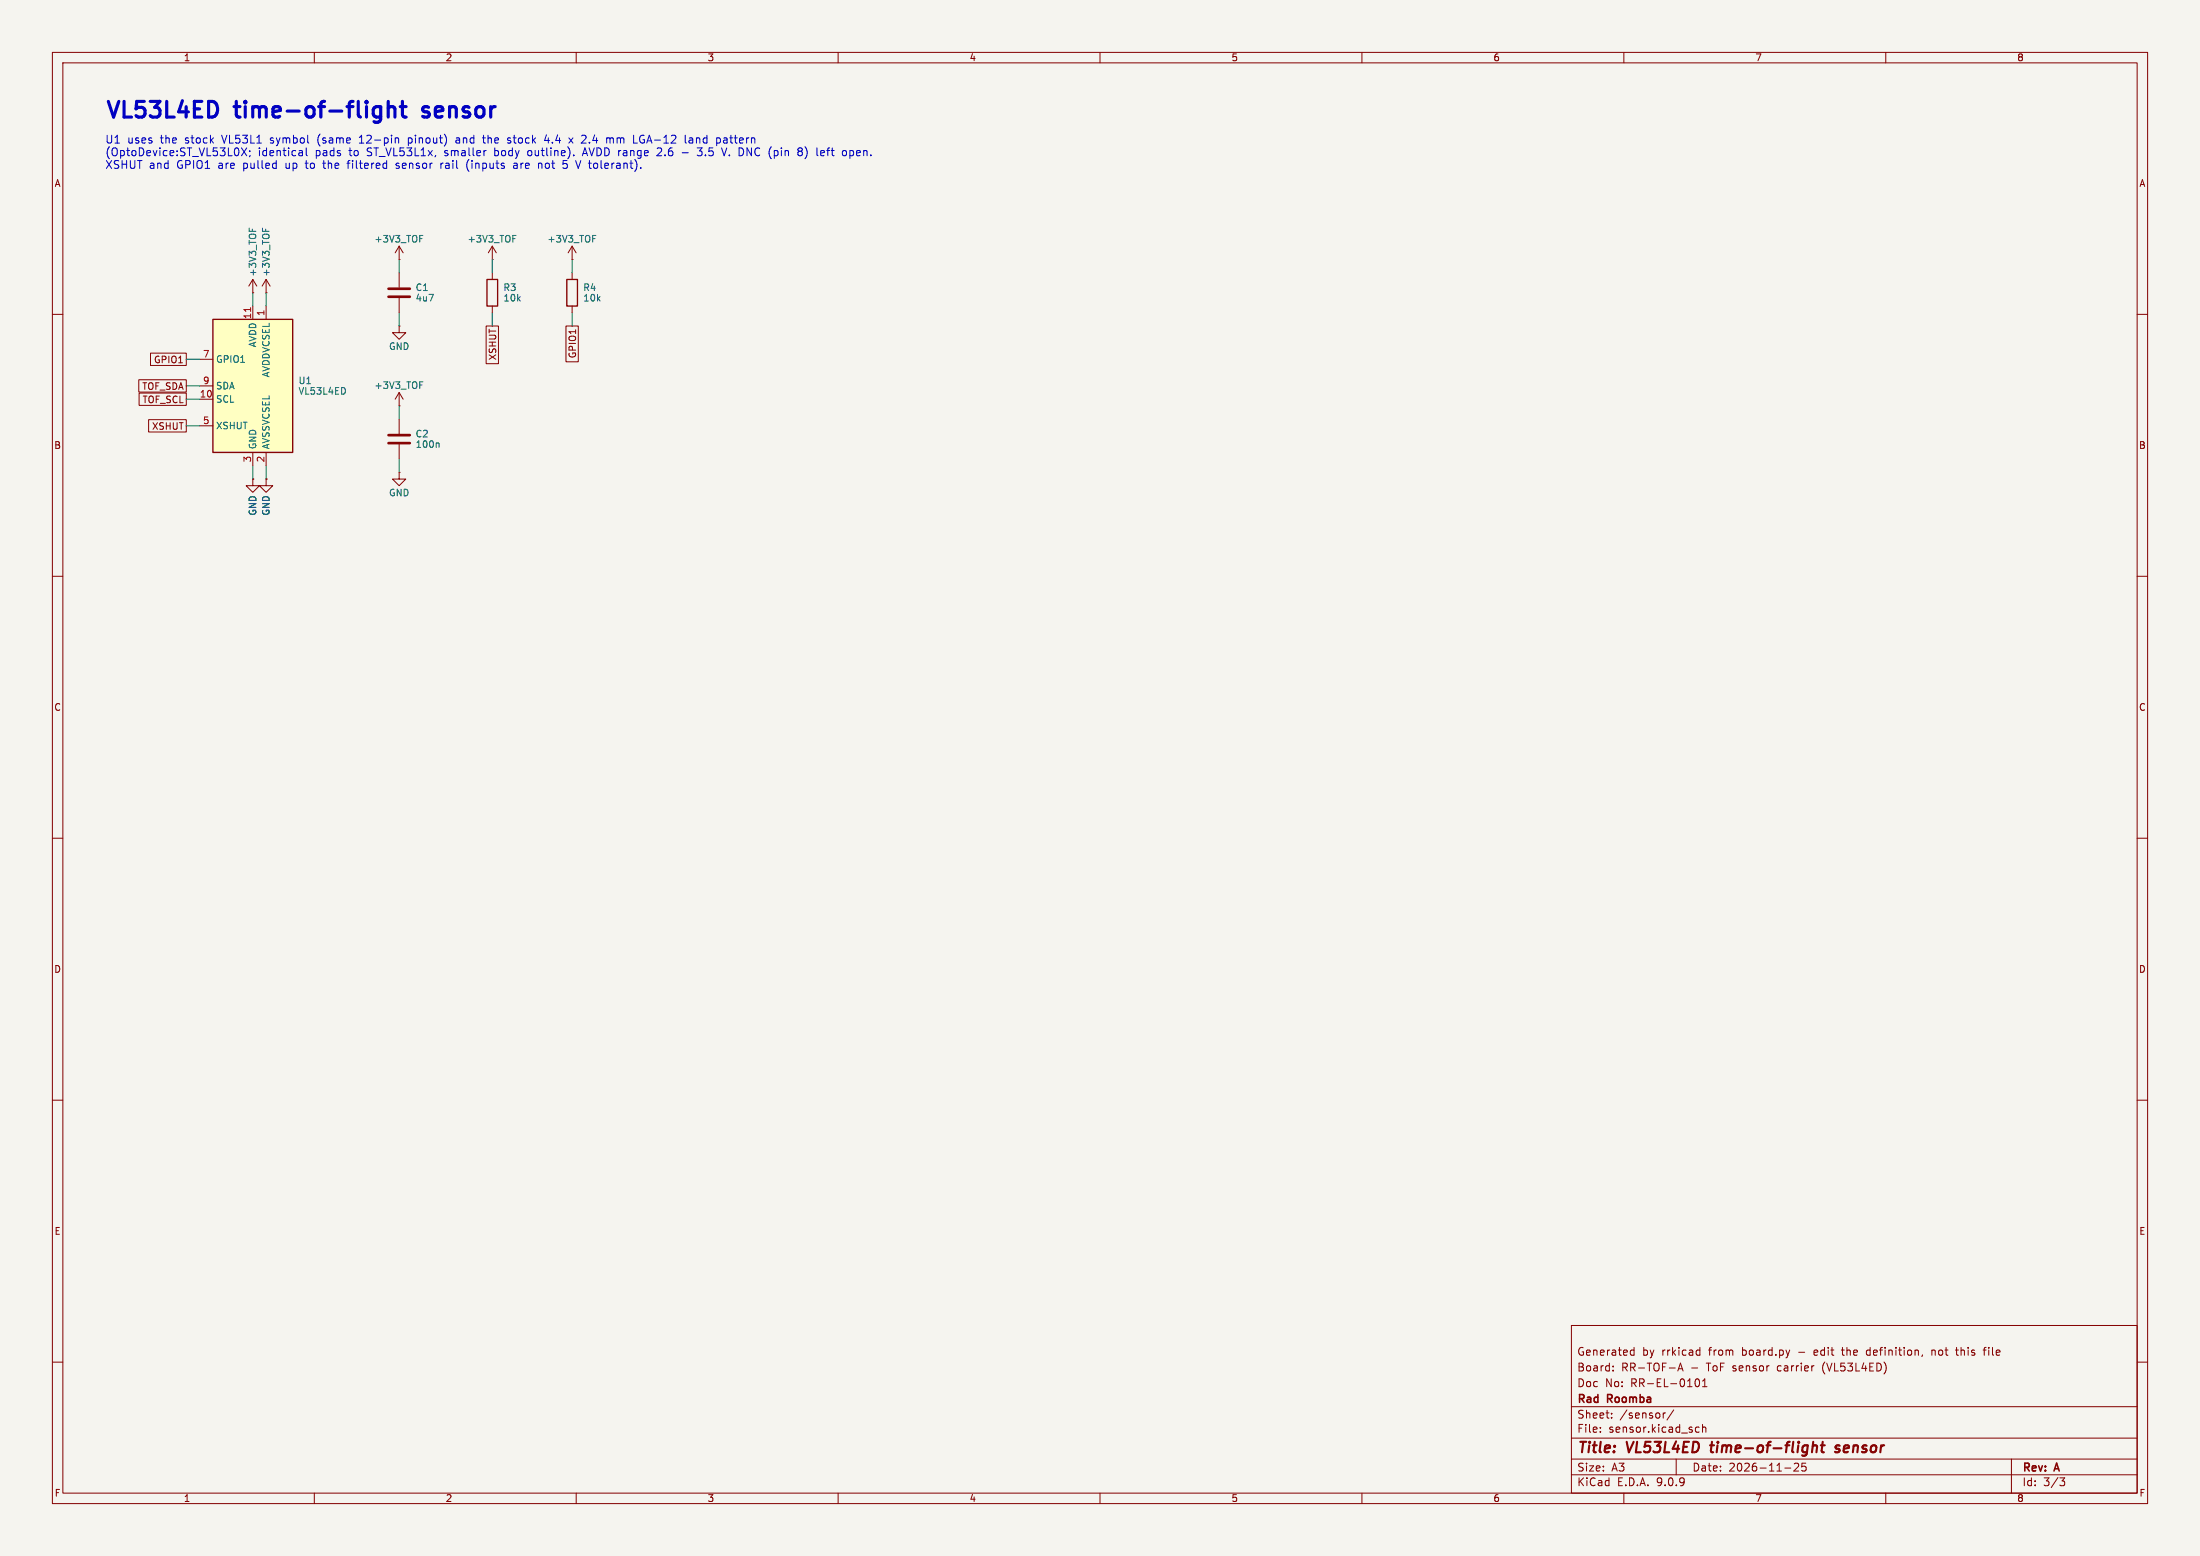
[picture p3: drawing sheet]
<svg xmlns="http://www.w3.org/2000/svg" width="420mm" height="297mm" viewBox="0 0 420 297" stroke-linecap="round" stroke-linejoin="round" font-family="sans-serif">
<path d="M0 0h420v297h-420z" fill="#f5f4ef" stroke="#f5f4ef" stroke-width=".19"/>
<g fill="none" stroke="#840000" stroke-width=".19">
<path d="M10 10h400v277h-400zM12 12h396v273h-396zM60 10v2M110 10v2M160 10v2M210 10v2M260 10v2M310 10v2M360 10v2M94 52.1v1.2M94 58.4v1.3M109.2 49.5h.1"/>
<path d="M109.2 47l-.7 1.3M109.2 47l.8 1.3M109.2 47v2.5M109.2 52.1v1.2M109.2 58.4v1.3M10 60h2M76.2 62.2v1.3h1.3l-1.3 1.3-1.3-1.3h1.3M76.2 62.2h.1M76.2 77.5h.1M76.2 74.9v2.6M76.2 74.9l-.8 1.3M76.2 74.9l.8 1.3"/>
<path d="M408 60h2M76.2 90.2v1.2h1.3l-1.3 1.3-1.3-1.3h1.3M76.2 90.2h.1M76.2 80v2.8M76.2 84.8v2.8M10 110h2M408 110h2M10 160h2M408 160h2M10 210h2M408 210h2M300 253h108v32h-108z"/>
<path d="M311.4 258.6h.5M311.4 257.8h.5M311.9 257.2v1.5M324.1 257.7l.4 .1M324.5 258.6l-.4 .1M324.5 257.2v1.5M351.5 257.7h.6M356.6 257.7l-.3 .3v.4l.3 .3M367 258.6l-.1 .3M368.8 257.7v1M369.2 257.7l-.4 .1M373.3 257.7h.6"/>
<path d="M373.5 257.2v1.3l.4 .2M378.6 257.7h.6M379.2 257.2l-.4 .2v1.3M10 260h2M300 278.5h108M300 274.5h108M300 268.5h108M305.5 273.2v.2M305.5 272.5v.1M307.7 270.5v.2M307.7 269.8v.1M307.9 261.5v.2"/>
<path d="M307.9 260.8v.1M317.5 269.7v1M317.9 269.7l-.2 .1-.2 .2M319.5 269.1l-1.3 1.9M320 278.5v3M320.3 261.7l.5-1.5 .5 1.5M320.4 261.3h.8M323.7 263.3l.2-.1a.8 .8 0 0 1 .6 .7 .8 .8 0 0 1-.6 .8l-.2-.2-.1-.4zM323.8 273.3h.6M323.8 272.5h.6M325 272.5l.2-.1 .4 .1 .1 .9M325 271.9v1.5"/>
<path d="M325 264.7h.9M325 263.6l.4-.4v1.5M343.3 279.4v.5l-.9 .9h1M344 279.3l-.1 .7 .3-.1h.5l.1 .6-.3 .3-.6-.2M384 278.5v6.5M408 260h2M60 285v2M110 285v2M160 285v2M210 285v2M260 285v2M300 281.5h108"/>
<path d="M310 285v2M340.7 280.2h1.2M360 285v2M393.2 282.1h1l-.5 .6 .4 .1 .1 .5-.3 .3h-.5"/>
</g>
<path d="M326.5 275.9h.7M326.8 275.2l-.2 1.7 .3 .3M346 276.1a.49 .49 0 0 1 .9 .1l-.1 1M346.2 275.2l-.3 2M347.6 275.9h.8M348 275.2l-.2 1.7v.2l.4 .1M351.2 276a.49 .49 0 0 0-.8 .3l.1 .1 .6 .2 .1 .3-.3 .3-.6-.1" fill="none" stroke="#840000" stroke-width=".4"/>
<path d="M113.2 44.9h.6M80.1 72.9h.6M83.6 84.6l.2 .1v.7" fill="none" stroke="#006464" stroke-width=".19"/>
<path d="M74.2 83.1h4M74.2 84.6h4" fill="none" stroke="#840000" stroke-width=".51"/>
<path d="M93 53.3h2v5.1h-2zM108.2 53.3h2v5.1h-2z" fill="none" stroke="#840000" stroke-width=".25"/>
<path d="M40.6 61h15.3v25.4h-15.3z" fill="#ffffc2"/>
<path d="M40.6 61h15.3v25.4h-15.3z" fill="none" stroke="#840000" stroke-width=".25"/>
<g fill="none" stroke="#840000" stroke-width=".19">
<path d="M48.3 55.9h.1M48.3 53.3v2.6M48.3 58.4v2.6M48.3 53.3l-.8 1.3M48.3 53.3l.7 1.3M50.8 55.9h.1M50.8 53.3v2.6M50.8 58.4v2.6M50.8 53.3l-.8 1.3M50.8 53.3l.8 1.3M76.2 49.5h.1M76.2 47v2.5"/>
<path d="M76.2 52.1v2.8M76.2 56.9v2.8M76.2 47l-.8 1.3M76.2 47l.8 1.3M94 49.5h.1M94 47l-.8 1.3M94 47l.7 1.3M94 47v2.5M26.5 72.5h9.1v2.3h-9.1zM26.6 75h9v2.4h-9zM28.7 67.4h6.9v2.4h-6.9zM38.1 68.6h2.5"/>
<path d="M38.1 73.7h2.5M38.1 76.2h2.5M92.8 62.2h2.4v7.2h-2.4zM108 62.2h2.4v6.9h-2.4zM28.4 80.1h7.2v2.4h-7.2zM38.1 81.3h2.5M48.3 91.4v1.3h1.2l-1.2 1.3-1.3-1.3h1.3M48.3 91.4h.1M48.3 86.4v2.5M50.8 91.4v1.3h1.3l-1.3 1.3-1.3-1.3h1.3M50.8 91.4h.1M50.8 86.4v2.5"/>
</g>
<path d="M47.8 58.7v.7" fill="none" stroke="#a90000" stroke-width=".19"/>
<path d="M47.6 43.5v.6M50.1 43.5v.6M80.1 44.9h.6M97.9 44.9h.6" fill="none" stroke="#006464" stroke-width=".19"/>
<path d="M74.2 55.1h4M74.2 56.6h4" fill="none" stroke="#840000" stroke-width=".51"/>
<g fill="none" stroke="#009600" stroke-width=".19">
<path d="M48.3 55.9v2.5M50.8 55.9v2.5M76.2 49.5v2.6M76.2 59.7v2.5M94 49.5v2.6M94 59.7v2.5M109.2 49.5v2.6M109.2 59.7v2.5M35.6 76.2h2.5M35.6 68.6h2.5M35.6 73.7h2.5M76.2 77.5v2.5"/>
<path d="M35.6 81.3h2.5M48.3 88.9v2.5M50.8 88.9v2.5M76.2 87.6v2.6"/>
</g>
<g fill="none" stroke="#0000c2" stroke-width=".19">
<path d="M46.1 28.2l1 1.5M47.1 28.2l-1 1.5M47.7 28.8v.1M47.7 29.7l-.1 .2M57.7 28.8v.9M57.7 29.7h-.5M57.7 29.1l-.5 .1M58.5 28.2v1.3l.2 .2M66.2 31.1h.6M66.5 30.9v1.2M68.6 27.3h.9M68.9 26l-.3 .2"/>
<path d="M75.6 32.1h.4M75.7 26.3h.2l.2 .2v.8M75.8 31.1l-.2 .3 .1 .2h.3M78 27.2l.4 .1M78 26.3v1.5M78.4 26.3l-.4 .1M84.2 31.1v1M84.6 31.1l-.3 .1-.1 .2M87.5 26.3l-.4 .1M87.6 26.7h-.4a.29 .29 0 0 0-.2 .3 .29 .29 0 0 0 .2 .3h.4M89.2 30.9a1.75 1.75 0 0 0 .3 1.8M92.1 26.3h.6"/>
<path d="M92.3 25.8v1.3l.4 .2M92.7 28.7h.1M97 26.7l.5 .2v.2l-.2 .2-.4-.1M97 26.4h.5M98.7 31.2v.9M98.7 31.5l-.5 .1a.29 .29 0 0 0-.2 .3 .29 .29 0 0 0 .2 .2h.5M100.8 28.9v.7M103.4 31.2l.1 .9M104.3 25.7l-.3 1.1h.9M104.7 26.3v1M108 31.2l.3 .3v.4l-.3 .2h-.3M108.6 26.3l.8 1"/>
<path d="M109.4 26.3l-.8 1M109.5 29.6v.1M111.1 25.9h.6M111.3 29.3h.7M111.7 28.2l-.5 1.5M116.4 26.4l.1 .1M116.5 26.5l.2-.2 .3 .1 .1 .9M116.5 26.5v.8M121 25.8v1.5M122.6 25.8a.81 .81 0 0 0-.5 .8 .81 .81 0 0 0 .5 .7M126.2 28.9l-.8 .8h.9M130.2 29.2h1.2"/>
<path d="M130.8 27.1l.2 .2M131.6 26.4h.6v.9M132.2 26.7h-.5a.29 .29 0 0 0-.2 .3 .29 .29 0 0 0 .2 .3l.5-.1M134 29.4l-.3 .3-.6-.1M134 28.2l-.5 .6 .4 .1 .1 .2M137.7 28.2l.5 1.5 .5-1.5M138.6 26.3l-.4 .1M138.7 26.7h-.4a.29 .29 0 0 0-.2 .3 .29 .29 0 0 0 .2 .3h.4M152.6 28.2l.4 .1 .2 .2-.3 .4M152.6 28.9h.3M152.9 28.9l.2 .1 .1 .4-.2 .3h-.4M153.7 28l.2 .3"/>
<path d="M153.9 30l-.2 .3M156.9 28.7l.4 .1 .1 .3-.7 .1M157.3 29.7h-.4M162.2 29.7h.5M162.2 28.7v1.5M162.7 28.7l-.5 .1"/>
</g>
<path d="M74.1 19.4v3M76.8 19.4v2.5l.2 .3 .5 .2M71.8 20.4l.9 .1M72.7 20.4v2.4a.81 .81 0 0 1-1 .6M72.7 22.2l-.9 .2M74.1 20.6a.75 .75 0 0 1 1.3 .2v1.6M76.4 20.4h1.1M80.7 22.2l.3 .2M80.8 20.5l-.1 .3 .1 .4" fill="none" stroke="#0000c2" stroke-width=".6"/>
<g font-size="4.2" fill="#0000c2">
<text x="20" y="22.8">VL53L4ED</text>
<text x="45.2" y="22.8">time-of-flight</text>
<text x="82.1" y="22.8">sensor</text>
</g>
<g font-size="2.8" fill="#840000">
<text x="301" y="277.9">Title:</text>
<text x="310.6" y="277.9">VL53L4ED</text>
<text x="327.4" y="277.9">time-of-flight</text>
<text x="352.1" y="277.9">sensor</text>
</g>
<g font-size="2.1" fill="#0000c2">
<text x="20" y="27.7">U1</text>
<text x="24.3" y="27.7">uses</text>
<text x="30.7" y="27.7">the</text>
<text x="35.5" y="27.7">stock</text>
<text x="42.7" y="27.7">VL53L1</text>
<text x="52" y="27.7">symbol</text>
<text x="61.2" y="27.7">(same</text>
<text x="69.3" y="27.7">12-pin</text>
<text x="78.8" y="27.7">pinout)</text>
<text x="88.1" y="27.7">and</text>
<text x="93.4" y="27.7">the</text>
<text x="98.2" y="27.7">stock</text>
<text x="105.5" y="27.7">4.4</text>
<text x="110.3" y="27.7">x</text>
<text x="112.8" y="27.7">2.4</text>
<text x="117.7" y="27.7">mm</text>
<text x="123" y="27.7">LGA-12</text>
<text x="133" y="27.7">land</text>
<text x="139.2" y="27.7">pattern</text>
<text x="20" y="30.1">(OptoDevice:ST_VL53L0X;</text>
<text x="20" y="32.5">XSHUT and</text>
<text x="33.8" y="32.5">GPIO1</text>
<text x="41.8" y="32.5">are</text>
<text x="46.7" y="32.5">pulled</text>
<text x="49.2" y="30.1">identical</text>
<text x="54.9" y="32.5">up</text>
<text x="58.9" y="32.5">to</text>
<text x="60.2" y="30.1">pads</text>
<text x="62.5" y="32.5">the</text>
<text x="66.8" y="30.1">to</text>
<text x="67.3" y="32.5">filtered</text>
<text x="70.3" y="30.1">ST_VL53L1x,</text>
<text x="76.6" y="32.5">sensor</text>
<text x="85.3" y="32.5">rail</text>
<text x="85.3" y="30.1">smaller</text>
<text x="90.4" y="32.5">(inputs</text>
<text x="94.9" y="30.1">body</text>
<text x="99.5" y="32.5">are</text>
<text x="101.5" y="30.1">outline).</text>
<text x="104.4" y="32.5">not</text>
<text x="109.3" y="32.5">5</text>
<text x="112" y="32.5">V tolerant).</text>
<text x="112.2" y="30.1">AVDD range</text>
<text x="126.6" y="30.1">2.6</text>
<text x="134.7" y="30.1">3.5</text>
<text x="139.5" y="30.1">V. DNC (pin</text>
<text x="154.4" y="30.1">8)</text>
<text x="158.2" y="30.1">left</text>
<text x="163.3" y="30.1">open.</text>
</g>
<g font-size="2.1" fill="#840000">
<text x="301" y="262">Board:</text>
<text x="301" y="259">Generated</text>
<text x="309.5" y="262">RR-TOF-A</text>
<text x="313.5" y="259">by</text>
<text x="317.3" y="259">rrkicad</text>
<text x="322.8" y="262">-</text>
<text x="326" y="262">ToF sensor</text>
<text x="326.4" y="259">from</text>
<text x="332.8" y="259">board.py</text>
<text x="339.7" y="262">carrier</text>
<text x="343.7" y="259">-</text>
<text x="346.9" y="259">edit</text>
<text x="348.4" y="262">(VL53L4ED)</text>
<text x="352.4" y="259">the</text>
<text x="357.2" y="259">definition,</text>
<text x="369.8" y="259">not</text>
<text x="374.6" y="259">this</text>
<text x="380.1" y="259">file</text>
<text x="301" y="268.2">Rad</text>
<text x="301" y="265">Doc</text>
<text x="306.4" y="265">No:</text>
<text x="306.9" y="268.2">Roomba</text>
<text x="311.4" y="265">RR-EL-0101</text>
<text x="301" y="273.7">File:</text>
<text x="301" y="271">Sheet:</text>
<text x="307.1" y="273.7">sensor.kicad_sch</text>
<text x="309.2" y="271">/sensor/</text>
<text x="301" y="281.1">Size:</text>
<text x="307.6" y="281.1">A3</text>
<text x="323" y="281.1">Date:</text>
<text x="330" y="281.1">2026-11-25</text>
<text x="386" y="281.3">Rev:</text>
<text x="392.4" y="281.3">A</text>
<text x="301" y="283.9">KiCad</text>
<text x="308.7" y="283.9">E.D.A.</text>
<text x="316.3" y="283.9">9.0.9</text>
<text x="386" y="283.9">Id:</text>
<text x="390.1" y="283.9">3/3</text>
</g>
<g font-size="1.8" fill="#840000">
<text x="35" y="11.9">1</text>
<text x="85" y="11.9">2</text>
<text x="135" y="11.9">3</text>
<text x="185" y="11.9">4</text>
<text x="235" y="11.9">5</text>
<text x="285" y="11.9">6</text>
<text x="335" y="11.9">7</text>
<text x="385" y="11.9">8</text>
<text x="10.3" y="35.9">A</text>
<text x="408.3" y="35.9">A</text>
<text x="29.3" y="69.5">GPIO1</text>
<text x="94.9" y="68.9" transform="rotate(-90 94.9 68.9)">XSHUT</text>
<text x="110.2" y="68.5" transform="rotate(-90 110.2 68.5)">GPIO1</text>
<text x="27.1" y="74.6">TOF_SDA</text>
<text x="27.1" y="77.2">TOF_SCL</text>
<text x="28.9" y="82.2">XSHUT</text>
<text x="10.3" y="85.9">B</text>
<text x="408.2" y="85.9">B</text>
<text x="10.3" y="135.9">C</text>
<text x="408.2" y="135.9">C</text>
<text x="10.3" y="185.9">D</text>
<text x="408.2" y="185.9">D</text>
<text x="10.3" y="235.9">E</text>
<text x="408.3" y="235.9">E</text>
<text x="10.3" y="285.9">F</text>
<text x="35" y="286.9">1</text>
<text x="85" y="286.9">2</text>
<text x="135" y="286.9">3</text>
<text x="185" y="286.9">4</text>
<text x="235" y="286.9">5</text>
<text x="285" y="286.9">6</text>
<text x="335" y="286.9">7</text>
<text x="385" y="286.9">8</text>
<text x="408.3" y="285.9">F</text>
</g>
<g font-size="1.8" fill="#006464">
<text x="71.4" y="46.5">+3V3_TOF</text>
<text x="89.2" y="46.5">+3V3_TOF</text>
<text x="104.4" y="46.5">+3V3_TOF</text>
<text x="49.1" y="52.9" transform="rotate(-90 49.1 52.9)">+3V3_TOF</text>
<text x="51.7" y="52.9" transform="rotate(-90 51.7 52.9)">+3V3_TOF</text>
<text x="79.2" y="55.7">C1</text>
<text x="79.2" y="57.7">4u7</text>
<text x="96" y="55.7">R3</text>
<text x="96" y="57.7">10k</text>
<text x="111.2" y="55.7">R4</text>
<text x="111.2" y="57.7">10k</text>
<text x="41.1" y="69.4">GPIO1</text>
<text x="49.1" y="66.4" transform="rotate(-90 49.1 66.4)">AVDD</text>
<text x="74.2" y="67">GND</text>
<text x="41.1" y="74.5">SDA</text>
<text x="41.1" y="77.1">SCL</text>
<text x="51.7" y="72.1" transform="rotate(-90 51.7 72.1)">AVDDVCSEL</text>
<text x="56.9" y="75.5">VL53L4ED</text>
<text x="56.9" y="73.5">U1</text>
<text x="71.4" y="74.4">+3V3_TOF</text>
<text x="41.1" y="82.1">XSHUT</text>
<text x="79.2" y="83.7">C2</text>
<text x="49.1" y="85.9" transform="rotate(-90 49.1 85.9)">GND</text>
<text x="51.7" y="85.9" transform="rotate(-90 51.7 85.9)">AVSSVCSEL</text>
<text x="79.2" y="85.7">100n</text>
<text x="74.2" y="94.9">GND</text>
<text x="49.1" y="98.5" transform="rotate(-90 49.1 98.5)">GND</text>
<text x="51.7" y="98.5" transform="rotate(-90 51.7 98.5)">GND</text>
</g>
<g font-size="1.8" fill="#a90000">
<text x="48" y="61" transform="rotate(-90 48 61)">11</text>
<text x="50.5" y="60.4" transform="rotate(-90 50.5 60.4)">1</text>
<text x="38.7" y="68.3">7</text>
<text x="38.1" y="75.9">10</text>
<text x="38.7" y="73.4">9</text>
<text x="38.7" y="81">5</text>
<text x="48" y="88.3" transform="rotate(-90 48 88.3)">3</text>
<text x="50.5" y="88.3" transform="rotate(-90 50.5 88.3)">2</text>
</g>
</svg>
